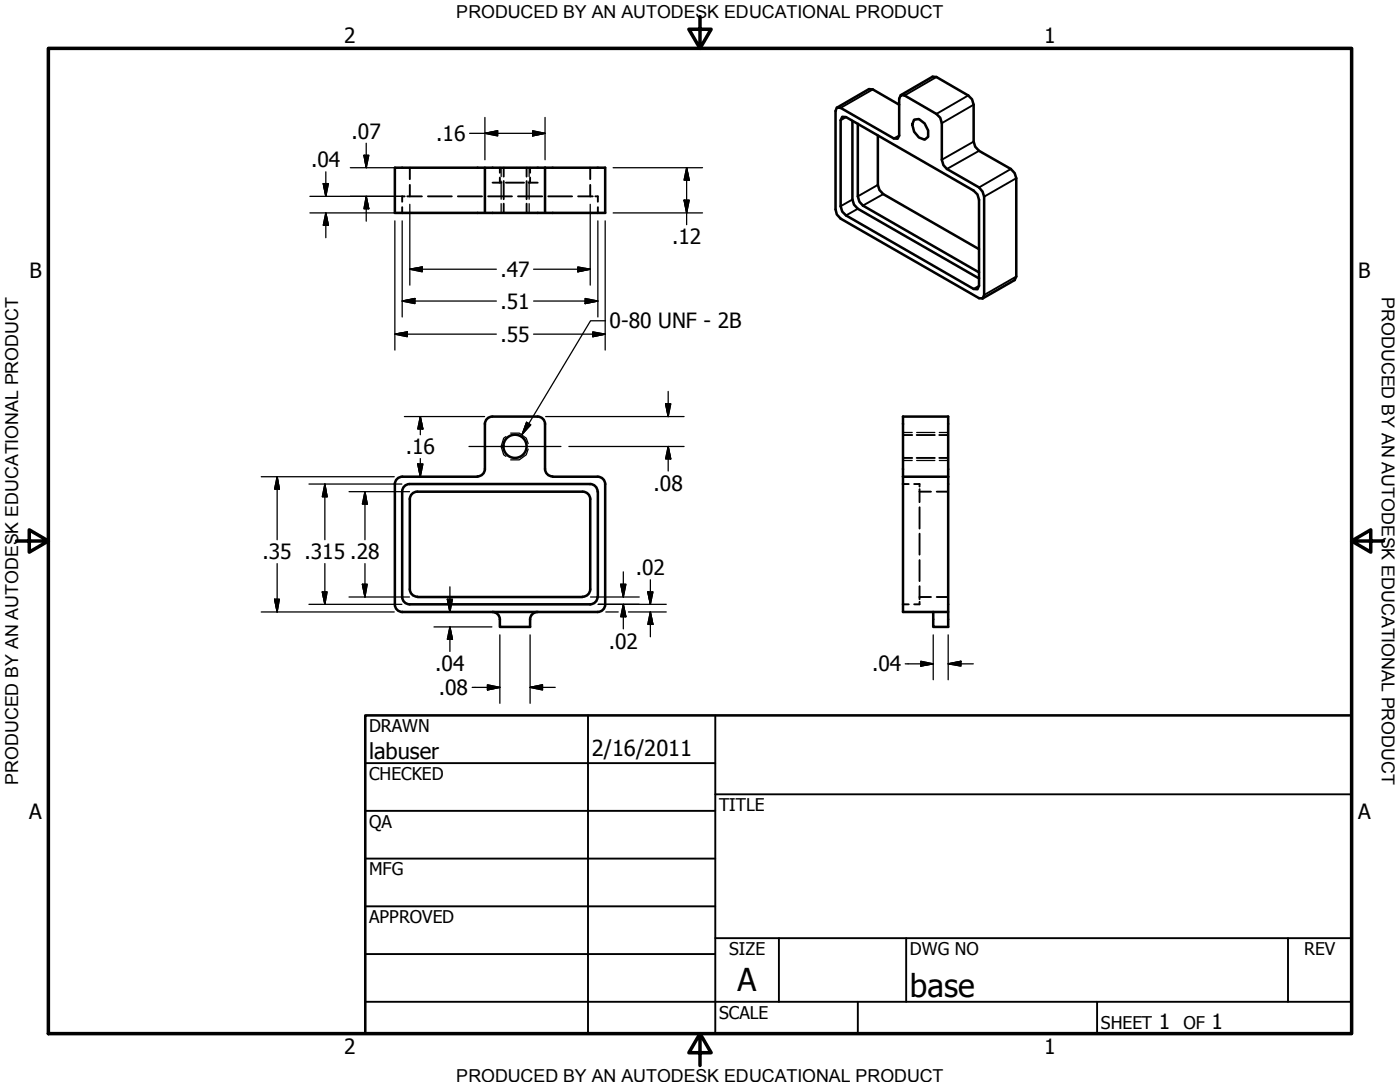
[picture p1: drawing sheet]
<svg xmlns="http://www.w3.org/2000/svg" width="279mm" height="216mm" viewBox="0 0 279 216" stroke-linecap="round" stroke-linejoin="round" font-family="sans-serif">
<!-- layer: Visible (ANSI) -->
<g fill="none" stroke="#000" stroke-width=".51">
<path d="M174.2 17.8l5.3 3.1M179.5 19.7v7.4M180.5 19l6.4 3.7M186.9 15.4l6.3 3.6M78.8 33.5h42v9h-42zM96.8 33.5v9M108.8 33.5v9M166.8 22.2v19.6M167.8 21.5l10.6 6.1M167.8 24v17.1M168.8 23.4l25.5 14.6M170.1 24.1v15.7"/>
<path d="M171.2 24.7v14.5M175.2 27.1v9.8M176.3 38.7l19.1 11M182.4 23.9l1-.2 1.1 .9 .7 1.4v1.3l-.7 .6-1.1-.5-1-1.1-.3-1.5zM188 24.6v7.3M189 33.7l6.4 3.7 .7 .8 .3 1v19.7M194.3 20.9v7.4M195.4 30.1l6.3 3.6M195.4 39.9v17.1M202.8 35.6v19.6M167.8 43.6l27.6 15.9M168.8 43l25.5 14.7"/>
<path d="M171.2 41.7l24.2 13.9M172.2 41l23.2 13.4M83.3 98.1a1.49 1.49 0 0 0-1.5 1.5v18M83.3 98.1h33M95.3 95.1h-15a1.49 1.49 0 0 0-1.5 1.5v24M96.8 93.6a1.49 1.49 0 0 1-1.5 1.5M96.8 84.6v9M107.3 83.1a1.49 1.49 0 0 1 1.5 1.5M107.3 83.1h-9a1.49 1.49 0 0 0-1.5 1.5M108.8 84.6v9M108.8 93.6a1.49 1.49 0 0 0 1.5 1.5M110.3 95.1h9a1.49 1.49 0 0 1 1.5 1.5v24"/>
<path d="M116.3 98.1a1.49 1.49 0 0 1 1.5 1.5v18M117.8 96.6a1.49 1.49 0 0 1 1.5 1.5M117.8 96.6h-36a1.49 1.49 0 0 0-1.5 1.5v21M119.3 98.1v21M180.2 95.1v27h9M180.2 95.1v-12h9v12M180.2 95.1h9M189.2 95.1v30h-3v-3M80.3 119.1a1.49 1.49 0 0 0 1.5 1.5h36M81.8 117.6a1.49 1.49 0 0 0 1.5 1.5M83.3 119.1h33M117.8 117.6a1.49 1.49 0 0 1-1.5 1.5"/>
<path d="M119.3 119.1a1.49 1.49 0 0 1-1.5 1.5M78.8 120.6a1.49 1.49 0 0 0 1.5 1.5h39a1.49 1.49 0 0 0 1.5-1.5M107.3 122.1a1.49 1.49 0 0 0-1.5 1.5v1.5h-6v-1.5a1.49 1.49 0 0 0-1.5-1.5"/>
<circle cx="102.8" cy="89.1" r="2.32"/>
</g>
<!-- layer: Hidden Narrow (ANSI) -->
<g fill="none" stroke="#000" stroke-width=".25">
<path d="M100 33.5v1.7M100 36.1v3.7M105.6 33.5v1.7M105.6 36.1v3.7M100 40.6v1.9M105.6 40.6v1.9M101 87.1l-.5 .3-.5 1.7 .5 1.6 .5 .4M101.9 86.4h1.7l1.4 1 .4 1.1M105.4 89.6l-.4 1.1-1.4 1.1h-1.7M180.2 91.9h1.9M180.2 86.3h1.9M182.9 91.9h3.7"/>
<path d="M182.9 86.3h3.7M187.5 91.9h1.7M187.5 86.3h1.7"/>
</g>
<!-- layer: Hidden (ANSI) -->
<g fill="none" stroke="#000" stroke-width=".38">
<path d="M80.8 39.2h-.5v1.1M81.3 39.2h2.9M81.8 33.5v2.3M81.8 36.9v2.3M85.4 39.2h4.8M91.4 39.2h4.8M97.4 39.2h4.8M98.3 36.4h1.8M99.8 33.5v1M99.8 35.4v1M100.5 33.5v1.7M100.5 36.1v3.7"/>
<path d="M101 36.4h3.6M103.4 39.2h4.8M105.1 33.5v1.7M105.1 36.1v3.7M105.5 36.4h1.8M105.8 33.5v1M105.8 35.4v1M109.4 39.2h4.8M115.4 39.2h2.9M117.8 33.5v2.3M117.8 36.9v2.3M118.8 39.2h.5v1.1"/>
<path d="M80.3 41.3v1.2M100.5 40.6v1.9M105.1 40.6v1.9M119.3 41.3v1.2M180.2 96.6h1.2M180.2 91.4h1.9M180.2 86.8h1.9M182.4 96.6h1.1v.5M182.9 91.4h3.7M182.9 86.8h3.7M183.5 97.6v2.6M183.5 98.1h2.3"/>
<path d="M186.9 98.1h2.3M187.5 91.4h1.7M187.5 86.8h1.7M183.5 101.2v4.3M183.5 106.5v4.2M183.5 111.8v4.2M183.5 117v2.6M183.5 119.1h2.3M186.9 119.1h2.3M180.2 120.6h1.2M183.5 120.1v.5h-1.1"/>
</g>
<!-- layer: Visible Narrow (ANSI) -->
<g fill="none" stroke="#000" stroke-width=".38">
<path d="M174.2 17.8l-6.4 3.7M186.9 15.4l-6.4 3.6M193.2 19l-6.3 3.7M168.8 23.4l-1 .6M170.1 39.8l-2.3 1.3M175.2 36.9l-4 2.3M176.3 38.7l-4.1 2.3M179.5 27.1l-1.1 .5M194.3 28.3l-6.3 3.6M194.3 20.9l-6.3 3.7M195.4 30.1l-6.4 3.6M201.7 33.7l-6.3 3.7"/>
<path d="M202.8 35.6l-6.4 3.6M171.2 41.7l-2.4 1.3M195.4 57l-1.1 .7M202.8 55.2l-6.4 3.7"/>
</g>
<g fill="none" stroke="#000" stroke-width=".51">
<path d="M174.2 17.8h-.8l-6.3 3.7M180.5 19h-.7l-.3 .7M186.9 15.4l-.8-.1-6.3 3.7M193.2 19l.8 .8 .3 1.1M167.8 21.5h-.8l-.2 .7M168.8 23.4l-.7-.1-.3 .7M170.1 39.8l.3 1 .8 .9M171.2 39.2l.3 1.1 .7 .7M175.2 36.9l.3 1 .8 .8M179.5 27.1l-.4 .6-.7-.1M186.9 22.7l.7 .8 .4 1.1M188 31.9l.3 1.1 .7 .7"/>
<path d="M194.3 38l.8 .8 .3 1.1M194.3 28.3l.3 1 .8 .8M201.7 33.7l.8 .8 .3 1.1M166.8 41.8l.2 1 .8 .8M167.8 41.1l.3 1.1 .7 .8M195.4 57l-.3 .7h-.8M196.4 58.9l-.3 .7-.7-.1M202.8 55.2l-.3 .7-6.4 3.7"/>
</g>
<!-- layer: Border (ANSI) -->
<path d="M9.7 9.7h260v196.5h-260zM139.7 3.3v6.4l-2.2-3.9h4.4l-2.2 3.9M3.3 107.9h6.4l-3.9-2.2v4.5l3.9-2.3M269.7 107.9l3.9 2.3v-4.5l-3.9 2.2h6.4M139.7 206.2l2.2 3.9h-4.4l2.2-3.9v6.4" fill="none" stroke="#000" stroke-width=".7"/>
<!-- layer: Title (ANSI) -->
<g fill="none" stroke="#000" stroke-width=".38">
<path d="M72.9 152.3h69.8M117.3 142.7v63.5M142.7 158.5h127M142.7 142.7v63.5M72.9 161.8h69.8M72.9 171.3h69.8M72.9 199.9h196.8M72.9 180.8h69.8M72.9 190.4h69.8M142.7 187.2h127M155.4 187.2v12.7M171.2 199.9v6.3"/>
<path d="M180.8 187.2v12.7M218.9 199.9v6.3M257 187.2v12.7"/>
</g>
<path d="M72.9 142.7h196.8v63.5h-196.8z" fill="none" stroke="#000" stroke-width=".51"/>
<!-- layer: Dimension (ANSI) -->
<g fill="none" stroke="#000" stroke-width=".25">
<path d="M61.8 39.2h18.4M64.5 36.6h1l-.5 2.6zM65 34.3v4.9M69.9 33.5h8.8M72.6 31h1l-.5 2.5zM73.1 39.2l.5 2.5h-1zM73.1 28.6v4.9M73.1 39.2v4.9M93.7 26.6h15.1M96.8 26.6l2.5-.5v1zM96.8 23.4v8.5M106.3 26.1l2.5 .5-2.5 .5z"/>
<path d="M108.8 23.4v8.5M122.4 33.5h17.8M136.5 39.9h1l-.5 2.6zM137 33.5l.5 2.4h-1zM137 33.5v11.3M61.8 42.5h16.9M65 42.5l.5 2.5h-1zM65 42.5v4.9M78.8 44.1v25.7M80.3 44.1v19.1M81.8 53.7l2.5-.4v.9zM81.8 53.7h17.3"/>
<path d="M81.8 40.8v16.1M106.5 53.7h11.3M115.3 53.3l2.5 .4-2.5 .5zM116.8 59.6l2.5 .5-2.5 .5zM117.8 40.8v16.1M119.3 44.1v19.1M120.8 44.1v25.7M122.4 42.5h17.8M78.8 66.7l2.5-.5v1zM78.8 66.7h20.3M80.3 60.1l2.5-.5v1zM80.3 60.1h18.8"/>
<path d="M106.5 60.1h12.8M106.5 66.7h14.3M118.3 66.2l2.5 .5-2.5 .5zM133.3 78.1v5M52.1 95.1h26.6M55.3 95.1l.5 2.5h-1zM55.3 95.1v12.6M61.7 96.6h18.5M64.8 96.6l.5 2.5h-1zM64.8 96.6v11.1M69.7 98.1h12M72.8 98.1l.5 2.5h-1z"/>
<path d="M72.8 98.1v9.6M80.7 83.1h16M83.4 92.6h1l-.5 2.5zM83.9 83.1l.5 2.5h-1zM83.9 83.1v3.6M83.9 91.5v3.6M108.9 83.1h27.6M113.5 89.1h23M132.8 80.6h1.1l-.6 2.5zM133.3 89.1l.6 2.5h-1.1zM133.3 89.1v4.9M54.8 119.6h1l-.5 2.5z"/>
<path d="M55.3 112.5v9.6M64.3 118.1h1l-.5 2.5zM64.8 112.5v8.1M69.7 119.1h12M72.3 116.6h1l-.5 2.5zM72.8 112.5v6.6M89.3 119.6h1l-.5 2.5zM89.8 117.1v5M117.9 119.1h9.7M123.9 116.6h1l-.5 2.5zM124.4 114.1v5M129.3 118.1h1l-.5 2.5z"/>
<path d="M129.8 115.7v4.9M52.1 122.1h26.6M61.7 120.6h18.5M86.6 125.1h11.6M89.8 125.1l.5 2.5h-1zM89.8 125.1v4.9M94.2 137.2h5.6M97.3 136.7l2.5 .5-2.5 .5zM99.8 126.7v13.6M105.8 137.2l2.5-.5v1zM105.8 137.2h5M105.8 126.7v13.6"/>
<path d="M119.4 120.6h13.6M120.9 122.1h2.5M124.4 120.6l.5 2.5h-1zM124.4 120.6v4.9M125.4 122.1h7.6M129.8 122.1l.5 2.5h-1zM129.8 122.1v5M180.7 132.5h5.5M183.8 132l2.4 .5-2.4 .4zM186.2 126.7v8.9M189.2 132.5l2.6-.5v.9zM189.2 132.5h5"/>
<path d="M189.2 126.7v8.9"/>
</g>
<g fill="#000" stroke="#000" stroke-width=".25">
<path d="M64.5 36.6l.5 2.6zM64.5 36.6h1l-.5 2.6zM72.6 31l.5 2.5zM72.6 31h1l-.5 2.5zM96.8 26.6l2.5-.5zM96.8 26.6l2.5-.5v1zM106.3 27.1l2.5-.5zM106.3 26.1l2.5 .5-2.5 .5zM136.5 39.9l.5 2.6zM136.5 39.9h1l-.5 2.6zM137 33.5l.5 2.4zM137 33.5l.5 2.4h-1z"/>
<path d="M65 42.5l.5 2.5zM65 42.5l.5 2.5h-1zM73.1 39.2l.5 2.5zM73.1 39.2l.5 2.5h-1zM80.3 60.1l2.5-.5zM80.3 60.1l2.5-.5v1zM81.8 53.7l2.5-.4zM81.8 53.7l2.5-.4v.9zM115.3 54.2l2.5-.5zM115.3 53.3l2.5 .4-2.5 .5zM78.8 66.7l2.5-.5zM78.8 66.7l2.5-.5v1z"/>
<path d="M116.8 60.6l2.5-.5zM116.8 59.6l2.5 .5-2.5 .5zM118.3 67.2l2.5-.5zM118.3 66.2l2.5 .5-2.5 .5zM55.3 95.1l.5 2.5zM55.3 95.1l.5 2.5h-1zM64.8 96.6l.5 2.5zM64.8 96.6l.5 2.5h-1zM83.4 92.6l.5 2.5zM83.4 92.6h1l-.5 2.5zM83.9 83.1l.5 2.5zM83.9 83.1l.5 2.5h-1z"/>
<path d="M132.8 80.6l.5 2.5zM132.8 80.6h1.1l-.6 2.5zM133.3 89.1l.6 2.5zM133.3 89.1l.6 2.5h-1.1zM54.8 119.6l.5 2.5zM54.8 119.6h1l-.5 2.5zM64.3 118.1l.5 2.5zM64.3 118.1h1l-.5 2.5zM72.3 116.6l.5 2.5zM72.3 116.6h1l-.5 2.5zM72.8 98.1l.5 2.5zM72.8 98.1l.5 2.5h-1z"/>
<path d="M89.3 119.6l.5 2.5zM89.3 119.6h1l-.5 2.5zM123.9 116.6l.5 2.5zM123.9 116.6h1l-.5 2.5zM129.3 118.1l.5 2.5zM129.3 118.1h1l-.5 2.5zM89.8 125.1l.5 2.5zM89.8 125.1l.5 2.5h-1zM97.3 137.7l2.5-.5zM97.3 136.7l2.5 .5-2.5 .5zM105.8 137.2l2.5-.5zM105.8 137.2l2.5-.5v1z"/>
<path d="M124.4 120.6l.5 2.5zM124.4 120.6l.5 2.5h-1zM129.8 122.1l.5 2.5zM129.8 122.1l.5 2.5h-1zM183.8 132.9l2.4-.4zM183.8 132l2.4 .5-2.4 .4zM189.2 132.5l2.6-.5zM189.2 132.5l2.6-.5v.9z"/>
</g>
<!-- layer: Centerline (ANSI) -->
<path d="M93.6 89.1h18.4" fill="none" stroke="#000" stroke-width=".25"/>
<!-- layer: Symbol (ANSI) -->
<path d="M120.8 64h-2.9l-13.7 22.7M105.1 84.3l.8 .5-1.7 1.9z" fill="none" stroke="#000" stroke-width=".25"/>
<path d="M105.1 84.3l-.9 2.4zM105.1 84.3l.8 .5-1.7 1.9z" fill="#000" stroke="#000" stroke-width=".25"/>
<g font-size="6.3">
<text x="147.2" y="197.7">A</text>
<text x="181.6" y="199">base</text>
</g>
<g font-size="4.4">
<text x="73.7" y="151.4">labuser</text>
<text x="118.1" y="150.8">2/16/2011</text>
</g>
<g font-size="4.2">
<text x="68.7" y="8.6">2</text>
<text x="208.4" y="8.6">1</text>
<text x="70.2" y="27.7">.07</text>
<text x="87.1" y="28.1">.16</text>
<text x="62.1" y="33.4">.04</text>
<text x="134.1" y="48.8">.12</text>
<text x="5.9" y="55.5">B</text>
<text x="99.9" y="55.2">.47</text>
<text x="271.1" y="55.5">B</text>
<text x="99.9" y="61.6">.51</text>
<text x="121.7" y="65.5">0-80 UNF - 2B</text>
<text x="99.9" y="68.2">.55</text>
<text x="81" y="90.6">.16</text>
<text x="130.4" y="97.9">.08</text>
<text x="52.4" y="111.6">.35 .315 .28</text>
<text x="126.9" y="114.8">.02</text>
<text x="121.5" y="129.4">.02</text>
<text x="86.9" y="133.9">.04</text>
<text x="174.1" y="134">.04</text>
<text x="87.6" y="138.7">.08</text>
<text x="5.8" y="163.4">A</text>
<text x="271" y="163.4">A</text>
<text x="231.3" y="205.4">1</text>
<text x="241.8" y="205.4">1</text>
<text x="68.7" y="210.3">2</text>
<text x="208.4" y="210.3">1</text>
</g>
<g font-size="3.6">
<text x="91.1" y="3.6">PRODUCED BY AN AUTODESK EDUCATIONAL PRODUCT</text>
<text x="275.8" y="59.3" transform="rotate(90 275.8 59.3)">PRODUCED BY AN AUTODESK EDUCATIONAL PRODUCT</text>
<text x="3.6" y="156.6" transform="rotate(-90 3.6 156.6)">PRODUCED BY AN AUTODESK EDUCATIONAL PRODUCT</text>
<text x="91.1" y="215.9">PRODUCED BY AN AUTODESK EDUCATIONAL PRODUCT</text>
</g>
<g font-size="3.5">
<text x="73.7" y="146">DRAWN</text>
<text x="73.7" y="155.6">CHECKED</text>
<text x="143.5" y="161.8">TITLE</text>
<text x="73.7" y="165.2">QA</text>
<text x="73.7" y="174.7">MFG</text>
<text x="73.7" y="184.2">APPROVED</text>
<text x="145.5" y="190.6">SIZE</text>
<text x="181.6" y="190.6">DWG NO</text>
<text x="260.3" y="190.5">REV</text>
<text x="143.5" y="203.3">SCALE</text>
<text x="219.7" y="205.4">SHEET</text>
<text x="236.2" y="205.4">OF</text>
</g>
</svg>
